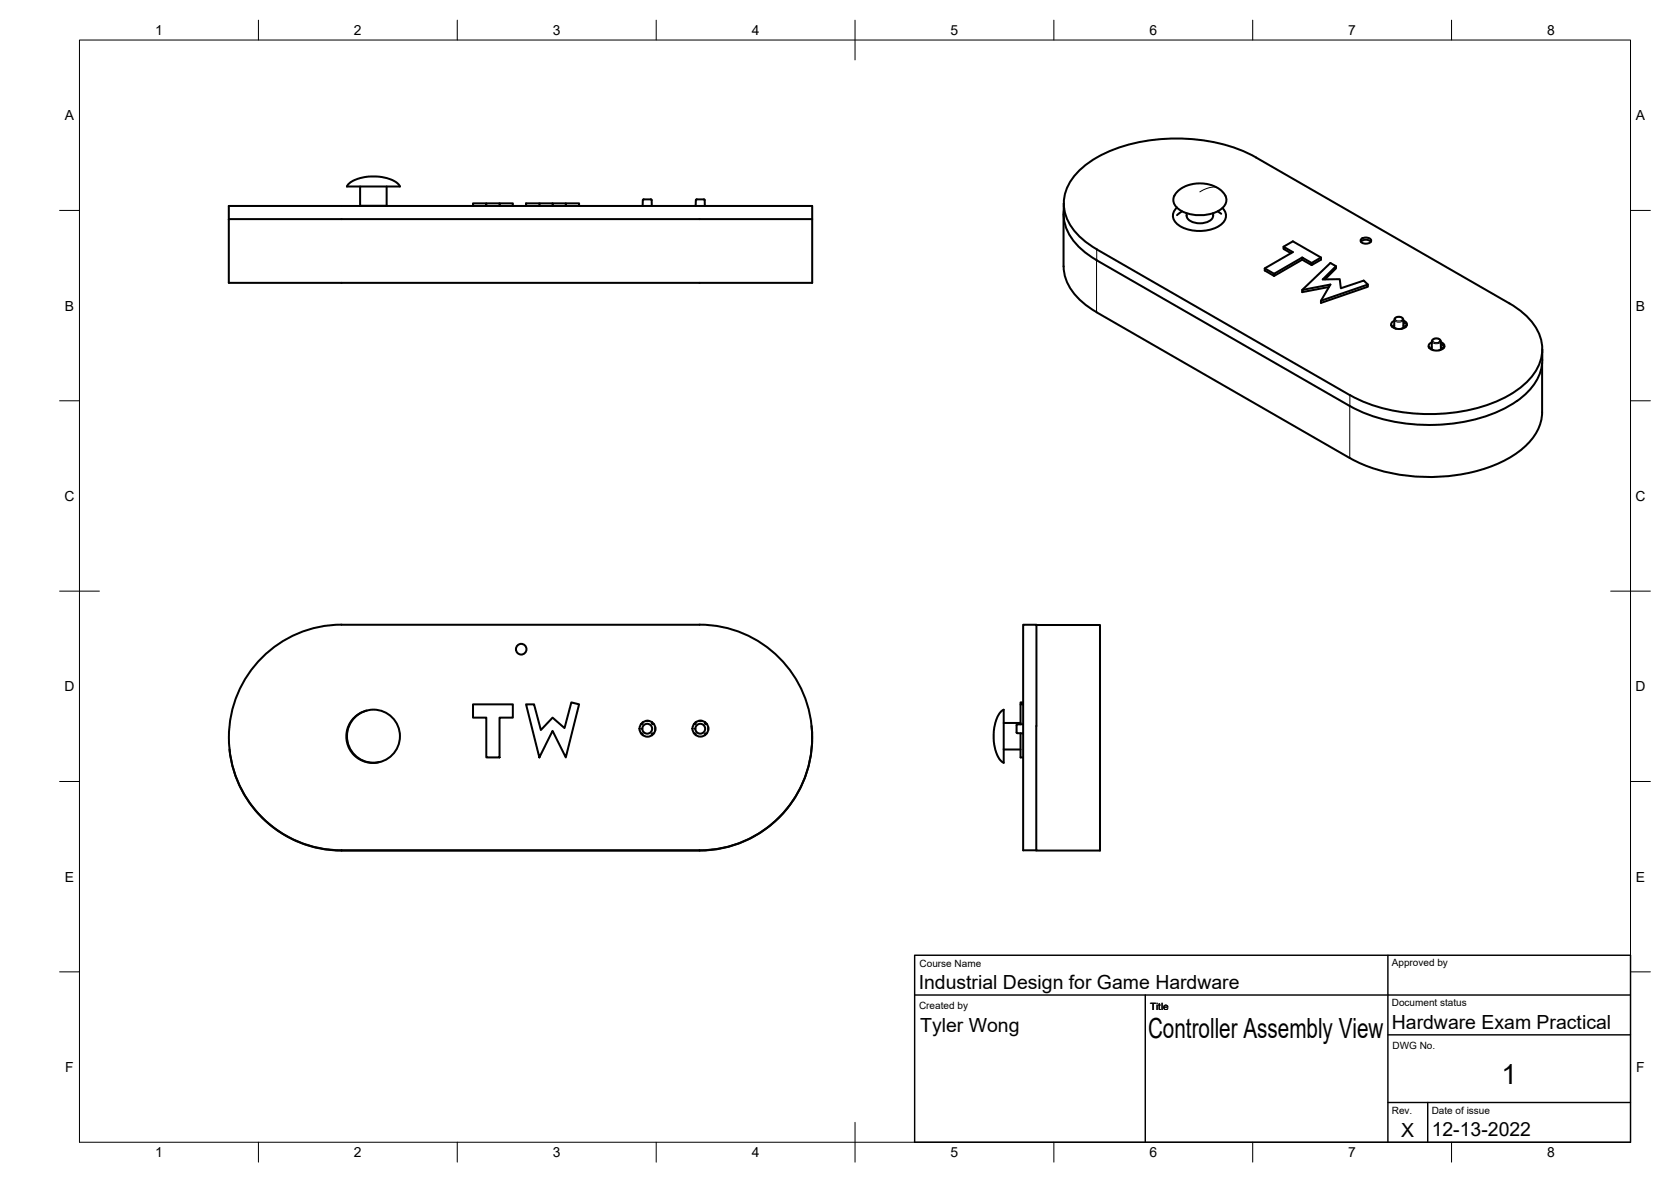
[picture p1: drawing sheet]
<svg xmlns="http://www.w3.org/2000/svg" width="420mm" height="297mm" viewBox="0 0 420 297" stroke-linecap="round" stroke-linejoin="round" font-family="sans-serif">
<!-- layer: Visible -->
<g fill="none" stroke="#000" stroke-width=".51">
<path d="M315.8 39.6l63.7 36.6a14.9 14.9 0 0 1 8.2 10.2 11.7 11.7 0 0 1-4.9 10.6 36 36 0 0 1-21.2 7 42.4 42.4 0 0 1-22.2-4.7M315.8 39.6a44.5 44.5 0 0 0-30.6-3.6 29.3 29.3 0 0 0-14 7.1 10.6 10.6 0 0 0 0 16.1l2.8 2.3 1.8 1.1 63.6 36.7M57.5 51.8h146.7v19.3h-146.7zM57.5 55.1h.2M57.7 55.1h146.5M87.6 46.3l.3-.3a11.6 11.6 0 0 1 12 .1l.7 .8h-13.4zM90.6 51.7h6.6M90.6 51.7l-.2 .1M90.6 46.9v4.8M97.2 51.7l.2 .1M97.2 46.9v4.8M118.9 51.8v-.7h3.4v.7"/>
<path d="M122.3 51.1h3.3M125.6 51.8v-.7h3.3v.7M135.6 51.1h-3.3v.7M138.9 51.1h-3.3v.7M142.3 51.8v-.7h3.3v.7M142.3 51.1h-3.4v.7M161.6 50.3v1.5M161.6 50.3l.2-.2h2l.1 1.7M175 50.3l-.1 1.5M177 50.1h-1.8l-.2 .2M177 50.1l.2 .2v1.5M267.4 53.9v13"/>
<path d="M267.5 51.1v2.7M267.5 53a11.8 11.8 0 0 0 4.8 9.9l3.4 2.5M295.9 52.2a2.65 2.65 0 0 0 .5 4.4 10 10 0 0 0 10.8-.3 2.55 2.55 0 0 0 .2-4M296 48.2a8.6 8.6 0 0 1 11.8 .4 2.61 2.61 0 0 1-.7 3.9 9.7 9.7 0 0 1-11.3-.5 2.72 2.72 0 0 1 .2-3.8zM297.2 53.1l-1.2 1M298.4 53.6a2.05 2.05 0 0 0 1.8 2.3 4.2 4.2 0 0 0 4.7-1.3l.1-1M306.2 53.1l.9 .6M267.4 66.9a12.7 12.7 0 0 0 5.9 9.9l2.4 1.7M275.7 78.5l63.7 36.6a44.8 44.8 0 0 0 32.8 3 24.4 24.4 0 0 0 13.6-8.6 10.6 10.6 0 0 0 2-5.9v-12.3M275.7 65.4l63.7 36.6a44.5 44.5 0 0 0 30.7 3.6 29 29 0 0 0 14.3-7.4 11.4 11.4 0 0 0 3.4-7.7M318 67.4l2.4 1.4M322.7 62l2.4 1.4-7.1 4v.6l2.4 1.3v-.5l7-4.1"/>
<path d="M324.6 63.6l-1.9-1v-.6l2.4-1.4 7 4.1v.6l-2.3 1.3M329.8 66.1l-2.4-1.4v.6l-7 4M332.1 64.7l-2.3 1.4v.5l-2.4-1.3M333.1 70.2l2.8-2.8v-.5l-3.3 3.3h4.3l.2 2.2 5.8-1.9 1 1v.6l-11.8 4v-.5l11.8-4.1M334.2 72.1l-6.8 1.3v-.5l7.1-1.4-2.4 4.1M335.9 66.9l-1.4-.8-7.1 6.8M342.2 60.7a1.83 1.83 0 0 1 2.5 0M342.2 60.2a1.66 1.66 0 0 1 2.6 .3 1.55 1.55 0 0 1-2.7 0zM349.8 81.7l.2 .3M350 82v.1M350.5 82.1l.1-1.8a1.23 1.23 0 0 1 1.1-.7 1.23 1.23 0 0 1 1.1 .7l.1 1.8M350.6 81.8v.4l.5 .4"/>
<path d="M352.9 80.6a.98 .98 0 0 1 .9 1 .98 .98 0 0 1-1 .9 2.33 2.33 0 0 1-3-.9 1.09 1.09 0 0 1 .8-1M352.9 81.8v.5l-.6 .4M353 81.1l.3 .2M353.7 81.7l-.2 .1v.3M359.2 87.1l.2 .3M359.4 87.4v.1M360 87.5l.1-1.9a1.25 1.25 0 0 1 2.1 .1l.1 1.8M360 87.2a.57 .57 0 0 0 .4 .8M362.3 86a.98 .98 0 0 1 .9 1 .98 .98 0 0 1-1 .9 2.33 2.33 0 0 1-3-.9 1.09 1.09 0 0 1 .8-1M362.3 87.2v.5l-.5 .3M362.3 86.5l.5 .3M363.2 87.1l-.3 .2v.2"/>
<path d="M387.8 87.8v2.7M85.9 157h90M85.9 157a28.4 28.4 0 0 0-28.3 28.3 28.4 28.4 0 0 0 28.3 28.4h90a28.4 28.4 0 0 0 28.3-28.4 28.4 28.4 0 0 0-28.3-28.3M260.6 157.1h16v56.6h-16v-31.3M92.2 178.6a6.7 6.7 0 0 0-4.9 8.1 6.7 6.7 0 0 0 8.1 4.8M118.9 177h10v3.3h-3.3v10h-3.3v-10h-3.4zM132.3 177h2l1.7 6.5 2.9-3.2 3 2.7 1.8-6.5 1.9 .5-3.3 13.3-3.4-6.6-3.3 6.6zM251.8 178.8l.6-.4v13.3l-.9-.7a11.6 11.6 0 0 1 .1-12.1zM256.6 177v5M257.3 176.5h-.7v.5h.7M161.2 184.3l.3 .1 .1 .3M161.6 181.6l-.1 .3h-.3"/>
<path d="M162.6 181.2h.4M164 181.5v.4h.4M164.4 184.4h-.4v.3M164.7 182.7v.8M174.5 184.3l.4 .1v.3M174.9 181.5v.4h-.4M175.7 181.2h.7M177.3 181.5v.4h.4M177.7 184.3l-.4 .1v.3M178.1 182.8v.6M204.1 182.4a28.3 28.3 0 0 1-28.2 31.3h-90a28.3 28.3 0 0 1-28.2-25.4M252.4 181.7h4.2"/>
<path d="M252.4 188.3h4.2M256.6 184.3v6h.7M257.3 182h-1.5l-.2 .2 .1 2 1.6 .1M260.6 182.4v-25.4h-3.3v56.7h3.3"/>
<circle cx="131.1" cy="163.2" r="1.33"/>
<circle cx="93.9" cy="185" r="6.7"/>
<circle cx="162.7" cy="183.1" r="1.24"/>
<circle cx="162.8" cy="183.1" r="2"/>
<circle cx="176.1" cy="183.1" r="1.24"/>
<circle cx="176.1" cy="183.1" r="2"/>
</g>
<!-- layer: Visible Narrow -->
<g fill="none" stroke="#000" stroke-width=".25">
<path d="M306.1 47.2l-.8-.2-1.2 .2-2.4 1M275.7 65.4v13.1M275.8 62.7v2.6M350.9 80l.8-.4a.65 .65 0 0 1 .9 .7l-.9 .4a.65 .65 0 0 1-.8-.7zM339.4 99.3v15.8M349.8 81.7v.1M350 81.9l-.1 .1M350.6 80.3a1.27 1.27 0 0 0 2.2 0M353.5 81.9l.1 .1M353.7 81.7v.2M359.2 87.2l.1 .1M359.4 87.3v.1"/>
<path d="M360 85.7a1.27 1.27 0 0 0 2.3 0M360.3 85.4l.9-.3a.65 .65 0 0 1 .8 .7l-.8 .3a.65 .65 0 0 1-.9-.7zM362.9 87.3l.1 .2M363.2 87.2l-.1 .1"/>
</g>
<!-- layer: BORDER -->
<g fill="none" stroke="#000" stroke-width=".25">
<path d="M20 10.1h390v276.9h-390zM65 5.1v5M115 5.1v5M165 5.1v5M215 5.1v10M265 5.1v5M315 5.1v5M365 5.1v5M15 52.9h5M410 52.9h5M15 100.7h5M410 100.7h5"/>
<path d="M15 148.6h10M405 148.6h10M15 196.4h5M410 196.4h5M15 244.2h5M410 244.2h5M65 287v5M115 287v5M165 287v5M215 282.1v9.9M265 287v5M315 287v5"/>
<path d="M365 287v5"/>
</g>
<!-- layer: TITLEBLOCK -->
<path d="M230 240.1h180v46.9h-180zM230 250h180M288 250v37M349 240.1v46.9M349 277.1h61M349 260.1h61M359 277.1v9.9" fill="none" stroke="#000" stroke-width=".36"/>
<g font-size="7">
<text x="288.7" y="261">Controller Assembly View</text>
<text x="377.5" y="272.3">1</text>
</g>
<g font-size="4.9">
<text x="231" y="248.5">Industrial Design for Game Hardware</text>
<text x="231.4" y="259.3">Tyler Wong</text>
<text x="350" y="258.6">Hardware Exam Practical</text>
<text x="352.3" y="285.7">X</text>
<text x="360" y="285.5">12-13-2022</text>
</g>
<g font-size="3.5">
<text x="39" y="8.8">1</text>
<text x="89" y="8.8">2</text>
<text x="139" y="8.8">3</text>
<text x="189" y="8.8">4</text>
<text x="239" y="8.8">5</text>
<text x="289" y="8.8">6</text>
<text x="339" y="8.8">7</text>
<text x="389" y="8.8">8</text>
<text x="16.3" y="30.2">A</text>
<text x="411.3" y="30.2">A</text>
<text x="16.3" y="78">B</text>
<text x="411.3" y="78">B</text>
<text x="16.2" y="125.9">C</text>
<text x="411.2" y="125.9">C</text>
<text x="16.2" y="173.7">D</text>
<text x="411.2" y="173.7">D</text>
<text x="16.3" y="221.6">E</text>
<text x="411.3" y="221.6">E</text>
<text x="16.4" y="269.4">F</text>
<text x="411.4" y="269.4">F</text>
<text x="39" y="290.8">1</text>
<text x="89" y="290.8">2</text>
<text x="139" y="290.8">3</text>
<text x="189" y="290.8">4</text>
<text x="239" y="290.8">5</text>
<text x="289" y="290.8">6</text>
<text x="339" y="290.8">7</text>
<text x="389" y="290.8">8</text>
</g>
<g font-size="2.5">
<text x="231.2" y="242.9">Course Name</text>
<text x="350" y="242.9">Approved by</text>
<text x="231.1" y="253.7">Created by</text>
<text x="289.2" y="253.7">Title</text>
<text x="350" y="252.8">Document status</text>
<text x="350.1" y="263.7">DWG No.</text>
<text x="350" y="279.9">Rev.</text>
<text x="360" y="279.9">Date of issue</text>
</g>
</svg>
